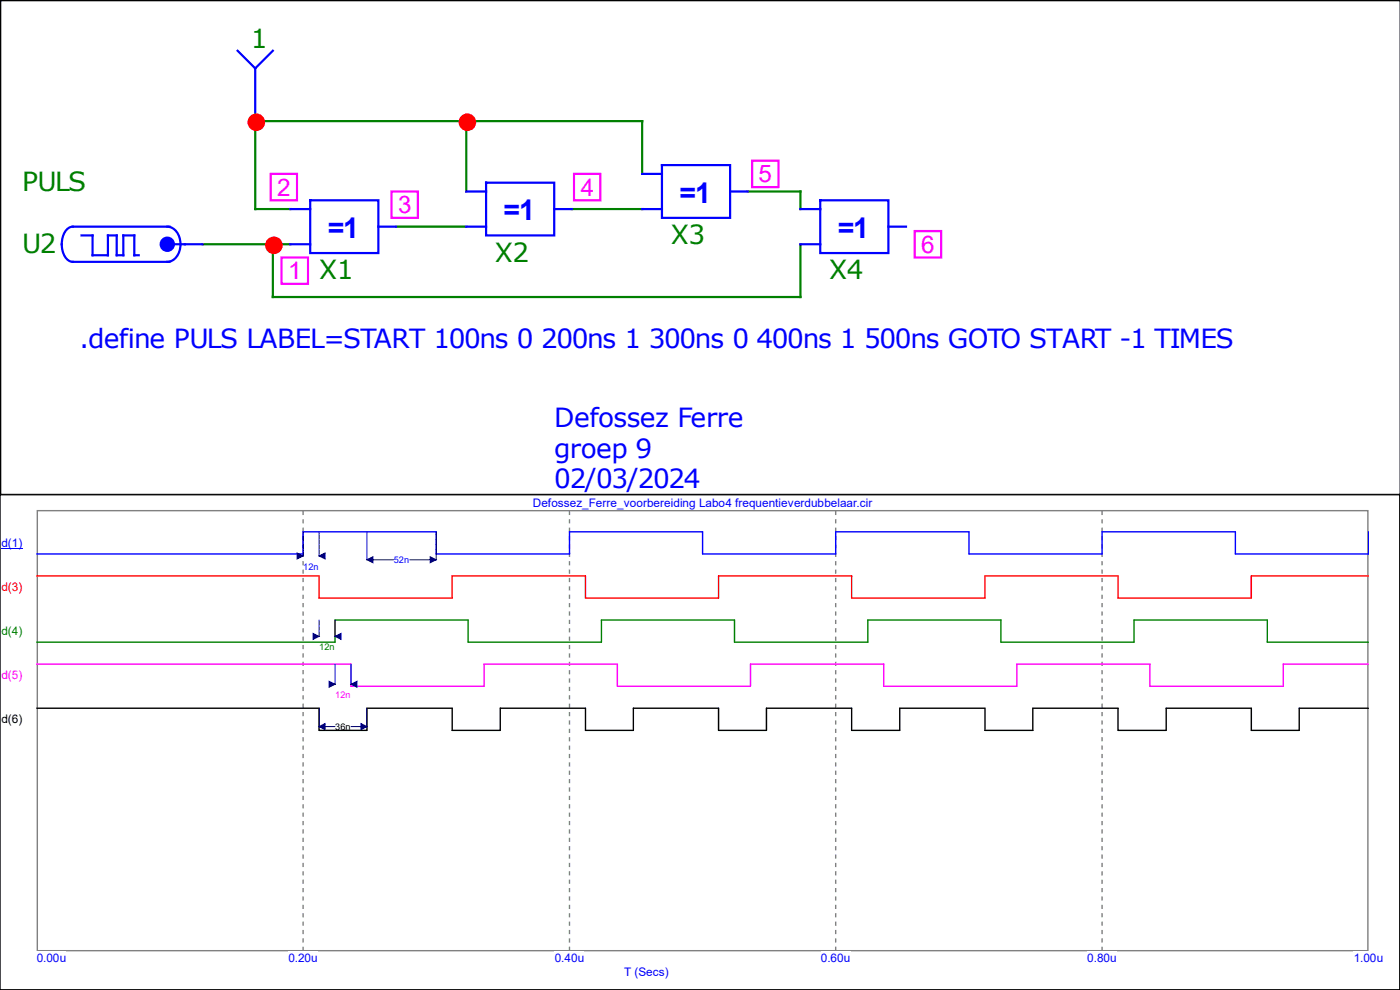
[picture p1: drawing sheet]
<svg xmlns="http://www.w3.org/2000/svg" width="297mm" height="210mm" viewBox="0 0 297 210" stroke-linecap="round" stroke-linejoin="round" font-family="sans-serif">
<path d="M98.9 25.7v14.9M136.2 36.9v-11.2h-82.1v18.7h7.5M43 51.8h18.6M57.9 51.8v11.2h111.9v-11.2M84 48.1h14.9M121.3 44.4h14.9M158.6 40.6h11.2v3.8" fill="none" stroke="#008000" stroke-width=".47"/>
<g fill="none" stroke="#00f" stroke-width=".47">
<path d="M50.4 10.8l3.7 3.7M54.1 14.5v11.2M57.9 10.8l-3.8 3.7M103.1 38.8h14.5v11.1h-14.5zM136.2 36.9h4.2M140.4 35h14.5v11.2h-14.5zM17.3 49.9h2.3v4.2h3.3v-4.2h1.9v4.2h1.4v-4.2h2.3v4.2h.9M35.5 51.8h7.5M35.5 48.1a3.4 3.4 0 0 1 2.8 3.7 3.4 3.4 0 0 1-2.8 3.7M36 48.1h-20.6a2.9 2.9 0 0 0-2.2 2.9 4.3 4.3 0 0 0 1.7 4.4l21.1 .1M61.6 44.4h4.2M61.6 51.8h4.2"/>
<path d="M65.8 42.5h14.5v11.2h-14.5zM80.3 48.1h3.7M98.9 48.1h4.2M98.9 40.6h4.2M117.6 44.4h3.7M136.2 44.4h4.2M154.9 40.6h3.7M169.8 44.4h4.2M169.8 51.8h4.2M174 42.5h14.5v11.2h-14.5zM188.5 48.1h3.7"/>
</g>
<circle cx="35.5" cy="51.8" r="1.4" fill="#00f" stroke="#00f" stroke-width=".47"/>
<g fill="#f00" stroke="#f00" stroke-width=".47">
<circle cx="54.4" cy="25.9" r="1.63"/>
<circle cx="99.2" cy="25.9" r="1.63"/>
<circle cx="58.1" cy="52" r="1.63"/>
</g>
<g fill="#fff" stroke="#f0f" stroke-width=".47">
<path d="M59.7 54.6h5.6v5.6h-5.6z" fill-rule="evenodd"/>
<path d="M57.4 36.9h5.6v5.6h-5.6z" fill-rule="evenodd"/>
<path d="M83.1 40.6h5.6v5.6h-5.6z" fill-rule="evenodd"/>
<path d="M121.8 36.9h5.6v5.6h-5.6z" fill-rule="evenodd"/>
<path d="M159.6 34.1h5.6v5.6h-5.6z" fill-rule="evenodd"/>
<path d="M194.1 49h5.6v5.6h-5.6z" fill-rule="evenodd"/>
</g>
<path d="M297.1 0h-297.1v105h297.1" fill="none" stroke="#000" stroke-width=".47"/>
<path d="M0 105h296.9v104.9h-296.9z" fill="none" stroke="#000" stroke-width=".21"/>
<path d="M7.9 108.3h282.3v93.4h-282.3z" fill="none" stroke="#808080" stroke-width=".3"/>
<path d="M64.3 108.4v93.3M120.8 108.4v93.3M177.3 108.4v93.3M233.8 108.4v93.3" fill="none" stroke="#808080" stroke-width=".3" stroke-dasharray=".9 .9" stroke-linecap="butt"/>
<g fill="#fff">
<path d="M7.8 201.8h6.3v2.8h-6.3z"/>
<path d="M61.2 201.8h6.2v2.8h-6.2z"/>
<path d="M117.7 201.8h6.3v2.8h-6.3z"/>
<path d="M174.2 201.8h6.2v2.8h-6.2z"/>
<path d="M230.7 201.8h6.2v2.8h-6.2z"/>
<path d="M287.2 201.8h6.3v2.8h-6.3z"/>
<path d="M.3 113.7h4.5v2.8h-4.5z"/>
</g>
<path d="M.3 116.3h4.5" fill="none" stroke="#00f" stroke-width=".21"/>
<g fill="#fff">
<path d="M132.4 204.7h9.5v2.8h-9.5z"/>
<path d="M.3 123.1h4.5v2.8h-4.5z"/>
<path d="M.3 132.4h4.5v2.8h-4.5z"/>
<path d="M.3 141.8h4.5v2.8h-4.5z"/>
<path d="M.3 151.1h4.5v2.8h-4.5z"/>
</g>
<path d="M290.3 112.8v4.7h-28.2v-4.7h-28.3v4.7h-28.2v-4.7h-28.3v4.7h-28.2v-4.7h-28.3v4.7h-28.3v-4.7h-28.2v4.7h-56.5" fill="none" stroke="#00f" stroke-width=".3"/>
<path d="M7.8 122.2h59.9v4.7h28.2v-4.7h28.3v4.7h28.2v-4.7h28.3v4.7h28.3v-4.7h28.2v4.7h28.3v-4.7h24.8" fill="none" stroke="#f00" stroke-width=".3"/>
<path d="M7.8 136.2h63.3v-4.7h28.2v4.7h28.3v-4.7h28.2v4.7h28.3v-4.7h28.2v4.7h28.3v-4.7h28.3v4.7h21.4" fill="none" stroke="#008000" stroke-width=".3"/>
<path d="M7.8 140.9h66.7v4.7h28.2v-4.7h28.3v4.7h28.2v-4.7h28.3v4.7h28.2v-4.7h28.3v4.7h28.2v-4.7h18.1" fill="none" stroke="#f0f" stroke-width=".3"/>
<path d="M7.8 150.2h59.9v4.7h10.2v-4.7h18v4.7h10.2v-4.7h18.1v4.7h10.2v-4.7h18v4.7h10.2v-4.7h18.1v4.7h10.2v-4.7h18.1v4.7h10.1v-4.7h18.1v4.7h10.2v-4.7h18.1v4.7h10.1v-4.7h14.7" fill="none" stroke="#000" stroke-width=".3"/>
<path d="M113 105.3h72.1v2.8h-72.1z" fill="#fff"/>
<path d="M64.3 117.9h.1M64.3 112.8v5.1M67.7 112.8v5.1M77.9 112.8v5.9h5.5M92.5 112.8v5.9h-5.5M67.7 131.5l-.1 3.5M71.1 131.5v3.5M67.7 150.2v3.9h3.3M71.1 140.9l-.1 4.3M74.5 140.9v4.3M77.9 150.2v3.9h-3.4" fill="none" stroke="#000080" stroke-width=".21"/>
<g fill="#000080" stroke="#000080" stroke-width=".21">
<path d="M69.8 144.5l1.3 .7-1.3 .6z"/>
<path d="M74.5 145.2l1.2-.7v1.3z"/>
<path d="M66.4 134.4l1.3 .6-1.3 .6z"/>
<path d="M71.1 135l1.2-.6v1.2z"/>
<path d="M77.9 118.7l1.2-.6v1.3z"/>
<path d="M91.3 118.1l1.2 .6-1.2 .7z"/>
<path d="M67.7 154.1l1.3-.6v1.3z"/>
<path d="M76.6 153.5l1.3 .6-1.3 .7z"/>
<path d="M63 117.3l1.3 .6-1.3 .7z"/>
<path d="M67.7 117.9l1.3-.6v1.3z"/>
</g>
<g font-size="6.1" fill="#00f">
<text x="106.8" y="46.7">=1</text>
<text x="144.2" y="43">=1</text>
<text x="69.6" y="50.5">=1</text>
<text x="177.8" y="50.5">=1</text>
</g>
<g font-size="5.6" fill="#008000">
<text x="53.2" y="10.3">1</text>
<text x="4.7" y="40.6">PULS</text>
<text x="4.7" y="53.7">U2</text>
<text x="142.3" y="51.8">X3</text>
<text x="67.7" y="59.3">X1</text>
<text x="105" y="55.5">X2</text>
<text x="175.9" y="59.3">X4</text>
</g>
<g font-size="5.6" fill="#00f">
<text x="16.8" y="73.7">.define PULS LABEL=START 100ns 0 200ns 1 300ns 0 400ns 1 500ns GOTO START -1 TIMES</text>
<text x="117.6" y="90.5">Defossez Ferre</text>
<text x="117.6" y="97.1">groep 9</text>
<text x="117.6" y="103.6">02/03/2024</text>
</g>
<g font-size="5.1" fill="#f0f">
<text x="58.8" y="41.5">2</text>
<text x="123.2" y="41.5">4</text>
<text x="161" y="38.7">5</text>
<text x="84.5" y="45.3">3</text>
<text x="195.5" y="53.6">6</text>
<text x="61.1" y="59.2">1</text>
</g>
<g font-size="2.5" fill="#00f">
<text x="113" y="107.6">Defossez_Ferre_voorbereiding Labo4 frequentieverdubbelaar.cir</text>
<text x=".3" y="116">d(1)</text>
<text x="7.8" y="204.1">0.00u</text>
<text x="61.2" y="204.1">0.20u</text>
<text x="117.7" y="204.1">0.40u</text>
<text x="132.4" y="207">T (Secs)</text>
<text x="174.2" y="204.1">0.60u</text>
<text x="230.7" y="204.1">0.80u</text>
<text x="287.2" y="204.1">1.00u</text>
</g>
<text font-size="2.5" fill="#f00" x=".3" y="125.3">d(3)</text>
<text font-size="2.5" fill="#008000" x=".3" y="134.7">d(4)</text>
<text font-size="2.5" fill="#f0f" x=".3" y="144">d(5)</text>
<text font-size="2.5" x=".3" y="153.4">d(6)</text>
<g font-size="1.9" fill="#00f">
<text x="83.5" y="119.4">52n</text>
<text x="64.3" y="120.9">12n</text>
</g>
<text font-size="1.9" fill="#008000" x="67.7" y="137.9">12n</text>
<text font-size="1.9" fill="#f0f" x="71.1" y="148.1">12n</text>
<text font-size="1.9" x="71.1" y="154.8">36n</text>
</svg>
